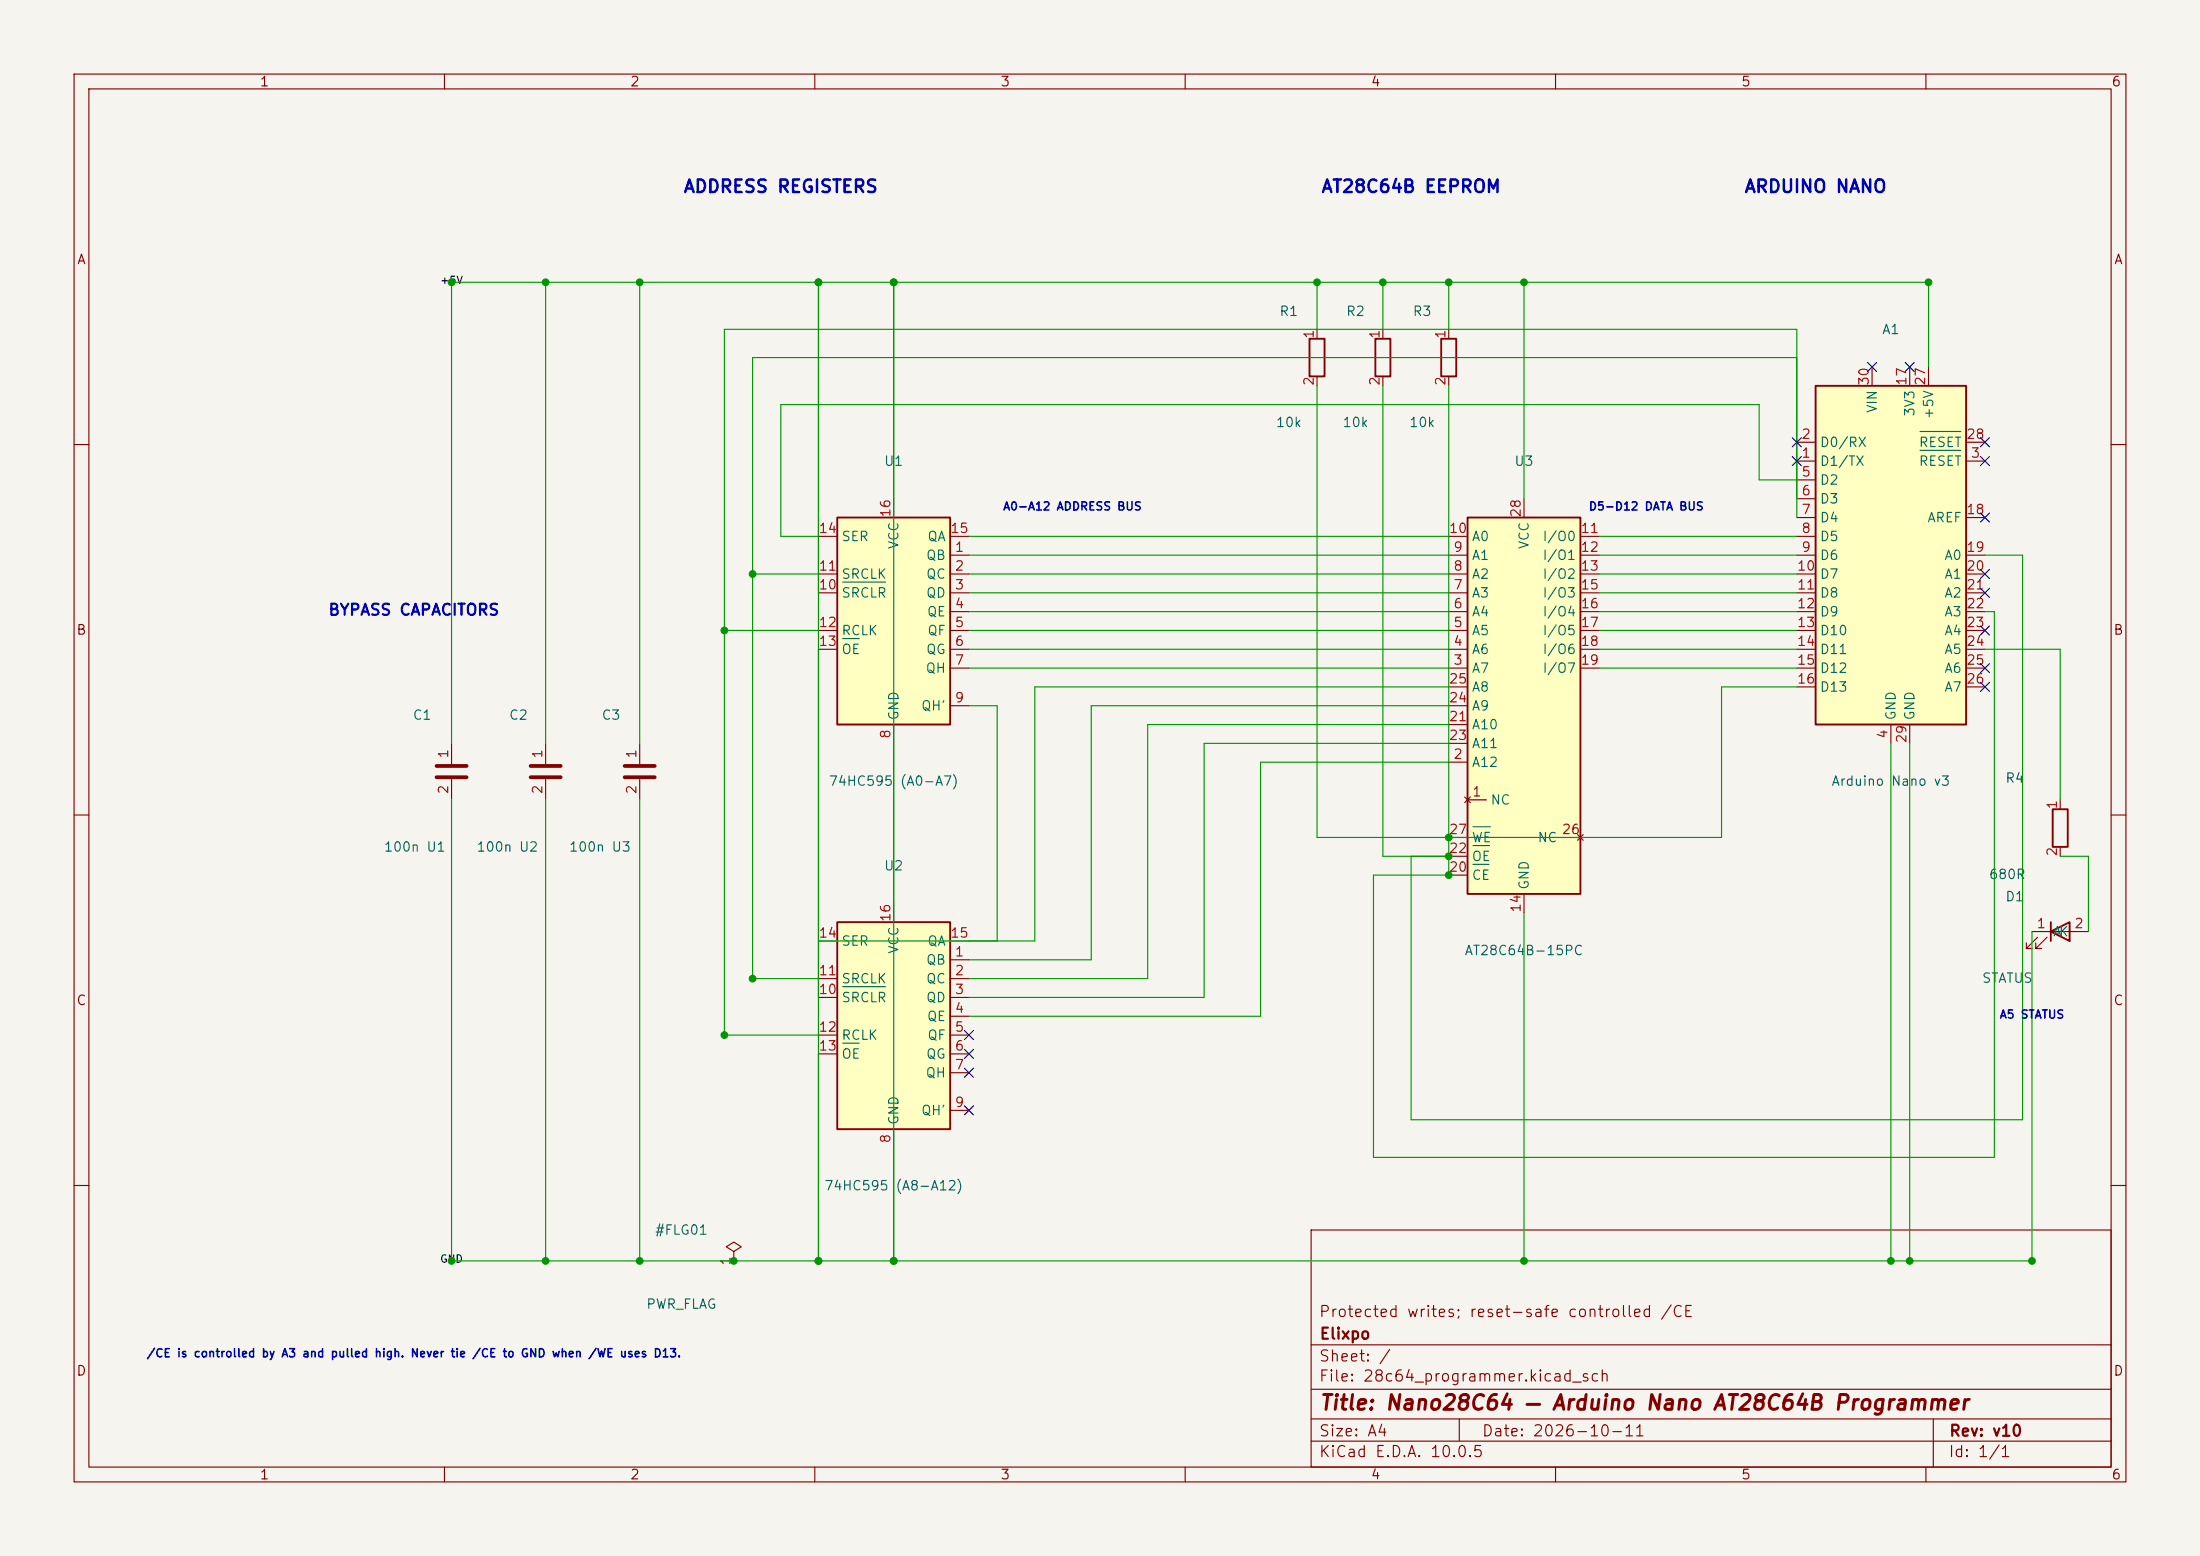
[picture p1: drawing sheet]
(kicad_sch
 (version 20260306)
 (generator "eeschema")
 (generator_version "10.0")
 (paper "A4")
 (title_block
  (title "Arduino Nano AT28C64B Programmer")
  (date "2026-10-11")
  (rev "v10")
  (company "Elixpo")
  (comment 1 "Protected writes; reset-safe controlled /CE"))
 (lib_symbols
  (symbol "74xx:74HC595" (exclude_from_sim no) (in_bom yes) (on_board yes)
   (in_pos_files yes)
   (duplicate_pin_numbers_are_jumpers no)
   (property "Reference" "U" (at -7.62 13.97 0) (show_name yes) (do_not_autoplace no) (effects (font (size 1.27 1.27))))
   (property "Value" "74HC595" (at -7.62 -16.51 0) (show_name yes) (do_not_autoplace no) (effects (font (size 1.27 1.27))))
   (property "Footprint" "" (at 0 0 0) (show_name yes) (do_not_autoplace no) (effects (font (size 1.27 1.27))))
   (property "Datasheet" "http://www.ti.com/lit/ds/symlink/sn74hc595.pdf" (at 0 0 0) (show_name yes) (do_not_autoplace no) (effects (font (size 1.27 1.27))))
   (property "Description" "8-bit serial in/out Shift Register 3-State Outputs" (at 0 0 0) (show_name yes) (do_not_autoplace no) (effects (font (size 1.27 1.27))))
   (symbol "74HC595_1_0"
    (pin tri_state line (at 10.16 7.62 180) (length 2.54) (name "QB" (effects (font (size 1.27 1.27)))) (number "1" (effects (font (size 1.27 1.27)))))
    (pin tri_state line (at 10.16 5.08 180) (length 2.54) (name "QC" (effects (font (size 1.27 1.27)))) (number "2" (effects (font (size 1.27 1.27)))))
    (pin tri_state line (at 10.16 2.54 180) (length 2.54) (name "QD" (effects (font (size 1.27 1.27)))) (number "3" (effects (font (size 1.27 1.27)))))
    (pin tri_state line (at 10.16 0 180) (length 2.54) (name "QE" (effects (font (size 1.27 1.27)))) (number "4" (effects (font (size 1.27 1.27)))))
    (pin tri_state line (at 10.16 -2.54 180) (length 2.54) (name "QF" (effects (font (size 1.27 1.27)))) (number "5" (effects (font (size 1.27 1.27)))))
    (pin tri_state line (at 10.16 -5.08 180) (length 2.54) (name "QG" (effects (font (size 1.27 1.27)))) (number "6" (effects (font (size 1.27 1.27)))))
    (pin tri_state line (at 10.16 -7.62 180) (length 2.54) (name "QH" (effects (font (size 1.27 1.27)))) (number "7" (effects (font (size 1.27 1.27)))))
    (pin power_in line (at 0 -17.78 90) (length 2.54) (name "GND" (effects (font (size 1.27 1.27)))) (number "8" (effects (font (size 1.27 1.27)))))
    (pin output line (at 10.16 -12.7 180) (length 2.54) (name "QH'" (effects (font (size 1.27 1.27)))) (number "9" (effects (font (size 1.27 1.27)))))
    (pin input line (at -10.16 2.54 0) (length 2.54) (name "~{SRCLR}" (effects (font (size 1.27 1.27)))) (number "10" (effects (font (size 1.27 1.27)))))
    (pin input line (at -10.16 5.08 0) (length 2.54) (name "SRCLK" (effects (font (size 1.27 1.27)))) (number "11" (effects (font (size 1.27 1.27)))))
    (pin input line (at -10.16 -2.54 0) (length 2.54) (name "RCLK" (effects (font (size 1.27 1.27)))) (number "12" (effects (font (size 1.27 1.27)))))
    (pin input line (at -10.16 -5.08 0) (length 2.54) (name "~{OE}" (effects (font (size 1.27 1.27)))) (number "13" (effects (font (size 1.27 1.27)))))
    (pin input line (at -10.16 10.16 0) (length 2.54) (name "SER" (effects (font (size 1.27 1.27)))) (number "14" (effects (font (size 1.27 1.27)))))
    (pin tri_state line (at 10.16 10.16 180) (length 2.54) (name "QA" (effects (font (size 1.27 1.27)))) (number "15" (effects (font (size 1.27 1.27)))))
    (pin power_in line (at 0 15.24 270) (length 2.54) (name "VCC" (effects (font (size 1.27 1.27)))) (number "16" (effects (font (size 1.27 1.27))))))
   (symbol "74HC595_1_1"
    (rectangle (start -7.62 12.7) (end 7.62 -15.24) (stroke (width 0.254) (type default)) (fill (type background))))
   (embedded_fonts no))
  (symbol "Device:C"
   (pin_names
    (offset 0.254)) (exclude_from_sim no) (in_bom yes) (on_board yes)
   (in_pos_files yes)
   (duplicate_pin_numbers_are_jumpers no)
   (property "Reference" "C" (at 0.635 2.54 0) (show_name yes) (do_not_autoplace no) (effects (font (size 1.27 1.27)) (justify left)))
   (property "Value" "C" (at 0.635 -2.54 0) (show_name yes) (do_not_autoplace no) (effects (font (size 1.27 1.27)) (justify left)))
   (property "Footprint" "" (at 0.9652 -3.81 0) (show_name yes) (do_not_autoplace no) (effects (font (size 1.27 1.27))))
   (property "Datasheet" "" (at 0 0 0) (show_name yes) (do_not_autoplace no) (effects (font (size 1.27 1.27))))
   (property "Description" "Unpolarized capacitor" (at 0 0 0) (show_name yes) (do_not_autoplace no) (effects (font (size 1.27 1.27))))
   (symbol "C_0_1"
    (polyline (pts (xy -2.032 0.762) (xy 2.032 0.762)) (stroke (width 0.508) (type default)) (fill (type none)))
    (polyline (pts (xy -2.032 -0.762) (xy 2.032 -0.762)) (stroke (width 0.508) (type default)) (fill (type none))))
   (symbol "C_1_1"
    (pin passive line (at 0 3.81 270) (length 2.794) (name "" (effects (font (size 1.27 1.27)))) (number "1" (effects (font (size 1.27 1.27)))))
    (pin passive line (at 0 -3.81 90) (length 2.794) (name "" (effects (font (size 1.27 1.27)))) (number "2" (effects (font (size 1.27 1.27))))))
   (embedded_fonts no))
  (symbol "Device:LED"
   (pin_names
    (offset 1.016)) (exclude_from_sim no) (in_bom yes) (on_board yes)
   (in_pos_files yes)
   (duplicate_pin_numbers_are_jumpers no)
   (property "Reference" "D" (at 0 2.54 0) (show_name yes) (do_not_autoplace no) (effects (font (size 1.27 1.27))))
   (property "Value" "LED" (at 0 -2.54 0) (show_name yes) (do_not_autoplace no) (effects (font (size 1.27 1.27))))
   (property "Footprint" "" (at 0 0 0) (show_name yes) (do_not_autoplace no) (effects (font (size 1.27 1.27))))
   (property "Datasheet" "" (at 0 0 0) (show_name yes) (do_not_autoplace no) (effects (font (size 1.27 1.27))))
   (property "Description" "Light emitting diode" (at 0 0 0) (show_name yes) (do_not_autoplace no) (effects (font (size 1.27 1.27))))
   (property "Sim.Pins" "1=K 2=A" (at 0 0 0) (show_name yes) (do_not_autoplace no) (effects (font (size 1.27 1.27))))
   (symbol "LED_0_1"
    (polyline (pts (xy -3.048 -0.762) (xy -4.572 -2.286) (xy -3.81 -2.286) (xy -4.572 -2.286) (xy -4.572 -1.524)) (stroke (width 0) (type default)) (fill (type none)))
    (polyline (pts (xy -1.778 -0.762) (xy -3.302 -2.286) (xy -2.54 -2.286) (xy -3.302 -2.286) (xy -3.302 -1.524)) (stroke (width 0) (type default)) (fill (type none)))
    (polyline (pts (xy -1.27 0) (xy 1.27 0)) (stroke (width 0) (type default)) (fill (type none)))
    (polyline (pts (xy -1.27 -1.27) (xy -1.27 1.27)) (stroke (width 0.254) (type default)) (fill (type none)))
    (polyline (pts (xy 1.27 -1.27) (xy 1.27 1.27) (xy -1.27 0) (xy 1.27 -1.27)) (stroke (width 0.254) (type default)) (fill (type none))))
   (symbol "LED_1_1"
    (pin passive line (at -3.81 0 0) (length 2.54) (name "K" (effects (font (size 1.27 1.27)))) (number "1" (effects (font (size 1.27 1.27)))))
    (pin passive line (at 3.81 0 180) (length 2.54) (name "A" (effects (font (size 1.27 1.27)))) (number "2" (effects (font (size 1.27 1.27))))))
   (embedded_fonts no))
  (symbol "Device:R"
   (pin_names
    (offset 0)) (exclude_from_sim no) (in_bom yes) (on_board yes)
   (in_pos_files yes)
   (duplicate_pin_numbers_are_jumpers no)
   (property "Reference" "R" (at 2.032 0 90) (show_name yes) (do_not_autoplace no) (effects (font (size 1.27 1.27))))
   (property "Value" "R" (at 0 0 90) (show_name yes) (do_not_autoplace no) (effects (font (size 1.27 1.27))))
   (property "Footprint" "" (at -1.778 0 90) (show_name yes) (do_not_autoplace no) (effects (font (size 1.27 1.27))))
   (property "Datasheet" "" (at 0 0 0) (show_name yes) (do_not_autoplace no) (effects (font (size 1.27 1.27))))
   (property "Description" "Resistor" (at 0 0 0) (show_name yes) (do_not_autoplace no) (effects (font (size 1.27 1.27))))
   (symbol "R_0_1"
    (rectangle (start -1.016 -2.54) (end 1.016 2.54) (stroke (width 0.254) (type default)) (fill (type none))))
   (symbol "R_1_1"
    (pin passive line (at 0 3.81 270) (length 1.27) (name "" (effects (font (size 1.27 1.27)))) (number "1" (effects (font (size 1.27 1.27)))))
    (pin passive line (at 0 -3.81 90) (length 1.27) (name "" (effects (font (size 1.27 1.27)))) (number "2" (effects (font (size 1.27 1.27))))))
   (embedded_fonts no))
  (symbol "MCU_Module:Arduino_Nano_v2.x" (exclude_from_sim no) (in_bom yes) (on_board yes)
   (in_pos_files yes)
   (duplicate_pin_numbers_are_jumpers no)
   (property "Reference" "A" (at -10.16 23.495 0) (show_name yes) (do_not_autoplace no) (effects (font (size 1.27 1.27)) (justify left bottom)))
   (property "Value" "Arduino_Nano_v2.x" (at 5.08 -24.13 0) (show_name yes) (do_not_autoplace no) (effects (font (size 1.27 1.27)) (justify left top)))
   (property "Footprint" "Module:Arduino_Nano" (at 0 0 0) (show_name yes) (do_not_autoplace no) (effects (font (size 1.27 1.27))))
   (property "Datasheet" "https://www.arduino.cc/en/uploads/Main/ArduinoNanoManual23.pdf" (at 0 0 0) (show_name yes) (do_not_autoplace no) (effects (font (size 1.27 1.27))))
   (property "Description" "Arduino Nano v2.x" (at 0 0 0) (show_name yes) (do_not_autoplace no) (effects (font (size 1.27 1.27))))
   (symbol "Arduino_Nano_v2.x_0_1"
    (rectangle (start -10.16 22.86) (end 10.16 -22.86) (stroke (width 0.254) (type default)) (fill (type background))))
   (symbol "Arduino_Nano_v2.x_1_1"
    (pin bidirectional line (at -12.7 12.7 0) (length 2.54) (name "D1/TX" (effects (font (size 1.27 1.27)))) (number "1" (effects (font (size 1.27 1.27)))))
    (pin bidirectional line (at -12.7 15.24 0) (length 2.54) (name "D0/RX" (effects (font (size 1.27 1.27)))) (number "2" (effects (font (size 1.27 1.27)))))
    (pin input line (at 12.7 12.7 180) (length 2.54) (name "~{RESET}" (effects (font (size 1.27 1.27)))) (number "3" (effects (font (size 1.27 1.27)))))
    (pin power_in line (at 0 -25.4 90) (length 2.54) (name "GND" (effects (font (size 1.27 1.27)))) (number "4" (effects (font (size 1.27 1.27)))))
    (pin bidirectional line (at -12.7 10.16 0) (length 2.54) (name "D2" (effects (font (size 1.27 1.27)))) (number "5" (effects (font (size 1.27 1.27)))))
    (pin bidirectional line (at -12.7 7.62 0) (length 2.54) (name "D3" (effects (font (size 1.27 1.27)))) (number "6" (effects (font (size 1.27 1.27)))))
    (pin bidirectional line (at -12.7 5.08 0) (length 2.54) (name "D4" (effects (font (size 1.27 1.27)))) (number "7" (effects (font (size 1.27 1.27)))))
    (pin bidirectional line (at -12.7 2.54 0) (length 2.54) (name "D5" (effects (font (size 1.27 1.27)))) (number "8" (effects (font (size 1.27 1.27)))))
    (pin bidirectional line (at -12.7 0 0) (length 2.54) (name "D6" (effects (font (size 1.27 1.27)))) (number "9" (effects (font (size 1.27 1.27)))))
    (pin bidirectional line (at -12.7 -2.54 0) (length 2.54) (name "D7" (effects (font (size 1.27 1.27)))) (number "10" (effects (font (size 1.27 1.27)))))
    (pin bidirectional line (at -12.7 -5.08 0) (length 2.54) (name "D8" (effects (font (size 1.27 1.27)))) (number "11" (effects (font (size 1.27 1.27)))))
    (pin bidirectional line (at -12.7 -7.62 0) (length 2.54) (name "D9" (effects (font (size 1.27 1.27)))) (number "12" (effects (font (size 1.27 1.27)))))
    (pin bidirectional line (at -12.7 -10.16 0) (length 2.54) (name "D10" (effects (font (size 1.27 1.27)))) (number "13" (effects (font (size 1.27 1.27)))))
    (pin bidirectional line (at -12.7 -12.7 0) (length 2.54) (name "D11" (effects (font (size 1.27 1.27)))) (number "14" (effects (font (size 1.27 1.27)))))
    (pin bidirectional line (at -12.7 -15.24 0) (length 2.54) (name "D12" (effects (font (size 1.27 1.27)))) (number "15" (effects (font (size 1.27 1.27)))))
    (pin bidirectional line (at -12.7 -17.78 0) (length 2.54) (name "D13" (effects (font (size 1.27 1.27)))) (number "16" (effects (font (size 1.27 1.27)))))
    (pin power_out line (at 2.54 25.4 270) (length 2.54) (name "3V3" (effects (font (size 1.27 1.27)))) (number "17" (effects (font (size 1.27 1.27)))))
    (pin input line (at 12.7 5.08 180) (length 2.54) (name "AREF" (effects (font (size 1.27 1.27)))) (number "18" (effects (font (size 1.27 1.27)))))
    (pin bidirectional line (at 12.7 0 180) (length 2.54) (name "A0" (effects (font (size 1.27 1.27)))) (number "19" (effects (font (size 1.27 1.27)))))
    (pin bidirectional line (at 12.7 -2.54 180) (length 2.54) (name "A1" (effects (font (size 1.27 1.27)))) (number "20" (effects (font (size 1.27 1.27)))))
    (pin bidirectional line (at 12.7 -5.08 180) (length 2.54) (name "A2" (effects (font (size 1.27 1.27)))) (number "21" (effects (font (size 1.27 1.27)))))
    (pin bidirectional line (at 12.7 -7.62 180) (length 2.54) (name "A3" (effects (font (size 1.27 1.27)))) (number "22" (effects (font (size 1.27 1.27)))))
    (pin bidirectional line (at 12.7 -10.16 180) (length 2.54) (name "A4" (effects (font (size 1.27 1.27)))) (number "23" (effects (font (size 1.27 1.27)))))
    (pin bidirectional line (at 12.7 -12.7 180) (length 2.54) (name "A5" (effects (font (size 1.27 1.27)))) (number "24" (effects (font (size 1.27 1.27)))))
    (pin bidirectional line (at 12.7 -15.24 180) (length 2.54) (name "A6" (effects (font (size 1.27 1.27)))) (number "25" (effects (font (size 1.27 1.27)))))
    (pin bidirectional line (at 12.7 -17.78 180) (length 2.54) (name "A7" (effects (font (size 1.27 1.27)))) (number "26" (effects (font (size 1.27 1.27)))))
    (pin power_out line (at 5.08 25.4 270) (length 2.54) (name "+5V" (effects (font (size 1.27 1.27)))) (number "27" (effects (font (size 1.27 1.27)))))
    (pin input line (at 12.7 15.24 180) (length 2.54) (name "~{RESET}" (effects (font (size 1.27 1.27)))) (number "28" (effects (font (size 1.27 1.27)))))
    (pin power_in line (at 2.54 -25.4 90) (length 2.54) (name "GND" (effects (font (size 1.27 1.27)))) (number "29" (effects (font (size 1.27 1.27)))))
    (pin power_in line (at -2.54 25.4 270) (length 2.54) (name "VIN" (effects (font (size 1.27 1.27)))) (number "30" (effects (font (size 1.27 1.27))))))
   (embedded_fonts no))
  (symbol "Memory_EEPROM:KM28C64A" (exclude_from_sim no) (in_bom yes) (on_board yes)
   (in_pos_files yes)
   (duplicate_pin_numbers_are_jumpers no)
   (property "Reference" "U" (at -7.62 26.67 0) (show_name yes) (do_not_autoplace no) (effects (font (size 1.27 1.27))))
   (property "Value" "KM28C64A" (at 2.54 -26.67 0) (show_name yes) (do_not_autoplace no) (effects (font (size 1.27 1.27)) (justify left)))
   (property "Footprint" "Package_DIP:DIP-28_W15.24mm" (at 0 0 0) (show_name yes) (do_not_autoplace no) (effects (font (size 1.27 1.27))))
   (property "Datasheet" "https://tvsat.com.pl/PDF/K/km28c64_sam.pdf" (at 0 0 0) (show_name yes) (do_not_autoplace no) (effects (font (size 1.27 1.27))))
   (property "Description" "EEPROM 8K x 8, 5V, Not  in Production, DIP-28" (at 0 0 0) (show_name yes) (do_not_autoplace no) (effects (font (size 1.27 1.27))))
   (symbol "KM28C64A_1_1"
    (rectangle (start -7.62 25.4) (end 7.62 -25.4) (stroke (width 0.254) (type default)) (fill (type background)))
    (pin no_connect line (at -7.62 -12.7 0) (length 2.54) (name "NC" (effects (font (size 1.27 1.27)))) (number "1" (effects (font (size 1.27 1.27)))))
    (pin input line (at -10.16 -7.62 0) (length 2.54) (name "A12" (effects (font (size 1.27 1.27)))) (number "2" (effects (font (size 1.27 1.27)))))
    (pin input line (at -10.16 5.08 0) (length 2.54) (name "A7" (effects (font (size 1.27 1.27)))) (number "3" (effects (font (size 1.27 1.27)))))
    (pin input line (at -10.16 7.62 0) (length 2.54) (name "A6" (effects (font (size 1.27 1.27)))) (number "4" (effects (font (size 1.27 1.27)))))
    (pin input line (at -10.16 10.16 0) (length 2.54) (name "A5" (effects (font (size 1.27 1.27)))) (number "5" (effects (font (size 1.27 1.27)))))
    (pin input line (at -10.16 12.7 0) (length 2.54) (name "A4" (effects (font (size 1.27 1.27)))) (number "6" (effects (font (size 1.27 1.27)))))
    (pin input line (at -10.16 15.24 0) (length 2.54) (name "A3" (effects (font (size 1.27 1.27)))) (number "7" (effects (font (size 1.27 1.27)))))
    (pin input line (at -10.16 17.78 0) (length 2.54) (name "A2" (effects (font (size 1.27 1.27)))) (number "8" (effects (font (size 1.27 1.27)))))
    (pin input line (at -10.16 20.32 0) (length 2.54) (name "A1" (effects (font (size 1.27 1.27)))) (number "9" (effects (font (size 1.27 1.27)))))
    (pin input line (at -10.16 22.86 0) (length 2.54) (name "A0" (effects (font (size 1.27 1.27)))) (number "10" (effects (font (size 1.27 1.27)))))
    (pin tri_state line (at 10.16 22.86 180) (length 2.54) (name "I/O0" (effects (font (size 1.27 1.27)))) (number "11" (effects (font (size 1.27 1.27)))))
    (pin tri_state line (at 10.16 20.32 180) (length 2.54) (name "I/O1" (effects (font (size 1.27 1.27)))) (number "12" (effects (font (size 1.27 1.27)))))
    (pin tri_state line (at 10.16 17.78 180) (length 2.54) (name "I/O2" (effects (font (size 1.27 1.27)))) (number "13" (effects (font (size 1.27 1.27)))))
    (pin power_in line (at 0 -27.94 90) (length 2.54) (name "GND" (effects (font (size 1.27 1.27)))) (number "14" (effects (font (size 1.27 1.27)))))
    (pin tri_state line (at 10.16 15.24 180) (length 2.54) (name "I/O3" (effects (font (size 1.27 1.27)))) (number "15" (effects (font (size 1.27 1.27)))))
    (pin tri_state line (at 10.16 12.7 180) (length 2.54) (name "I/O4" (effects (font (size 1.27 1.27)))) (number "16" (effects (font (size 1.27 1.27)))))
    (pin tri_state line (at 10.16 10.16 180) (length 2.54) (name "I/O5" (effects (font (size 1.27 1.27)))) (number "17" (effects (font (size 1.27 1.27)))))
    (pin tri_state line (at 10.16 7.62 180) (length 2.54) (name "I/O6" (effects (font (size 1.27 1.27)))) (number "18" (effects (font (size 1.27 1.27)))))
    (pin tri_state line (at 10.16 5.08 180) (length 2.54) (name "I/O7" (effects (font (size 1.27 1.27)))) (number "19" (effects (font (size 1.27 1.27)))))
    (pin input line (at -10.16 -22.86 0) (length 2.54) (name "~{CE}" (effects (font (size 1.27 1.27)))) (number "20" (effects (font (size 1.27 1.27)))))
    (pin input line (at -10.16 -2.54 0) (length 2.54) (name "A10" (effects (font (size 1.27 1.27)))) (number "21" (effects (font (size 1.27 1.27)))))
    (pin input line (at -10.16 -20.32 0) (length 2.54) (name "~{OE}" (effects (font (size 1.27 1.27)))) (number "22" (effects (font (size 1.27 1.27)))))
    (pin input line (at -10.16 -5.08 0) (length 2.54) (name "A11" (effects (font (size 1.27 1.27)))) (number "23" (effects (font (size 1.27 1.27)))))
    (pin input line (at -10.16 0 0) (length 2.54) (name "A9" (effects (font (size 1.27 1.27)))) (number "24" (effects (font (size 1.27 1.27)))))
    (pin input line (at -10.16 2.54 0) (length 2.54) (name "A8" (effects (font (size 1.27 1.27)))) (number "25" (effects (font (size 1.27 1.27)))))
    (pin no_connect line (at 7.62 -17.78 180) (length 2.54) (name "NC" (effects (font (size 1.27 1.27)))) (number "26" (effects (font (size 1.27 1.27)))))
    (pin input line (at -10.16 -17.78 0) (length 2.54) (name "~{WE}" (effects (font (size 1.27 1.27)))) (number "27" (effects (font (size 1.27 1.27)))))
    (pin power_in line (at 0 27.94 270) (length 2.54) (name "VCC" (effects (font (size 1.27 1.27)))) (number "28" (effects (font (size 1.27 1.27))))))
   (embedded_fonts no))
  (symbol "power:PWR_FLAG"
   (power global)
   (pin_names
    (offset 0)) (exclude_from_sim no) (in_bom yes) (on_board yes)
   (in_pos_files yes)
   (duplicate_pin_numbers_are_jumpers no)
   (property "Reference" "#FLG" (at 0 1.905 0) (show_name yes) (do_not_autoplace no) (effects (font (size 1.27 1.27))))
   (property "Value" "PWR_FLAG" (at 0 3.81 0) (show_name yes) (do_not_autoplace no) (effects (font (size 1.27 1.27))))
   (property "Footprint" "" (at 0 0 0) (show_name yes) (do_not_autoplace no) (effects (font (size 1.27 1.27))))
   (property "Datasheet" "" (at 0 0 0) (show_name yes) (do_not_autoplace no) (effects (font (size 1.27 1.27))))
   (property "Description" "Special symbol for telling ERC where power comes from" (at 0 0 0) (show_name yes) (do_not_autoplace no) (effects (font (size 1.27 1.27))))
   (symbol "PWR_FLAG_0_0"
    (pin power_out line (at 0 0 90) (length 0) (name "" (effects (font (size 1.27 1.27)))) (number "1" (effects (font (size 1.27 1.27))))))
   (symbol "PWR_FLAG_0_1"
    (polyline (pts (xy 0 0) (xy 0 1.27) (xy -1.016 1.905) (xy 0 2.54) (xy 1.016 1.905) (xy 0 1.27)) (stroke (width 0) (type default)) (fill (type none))))
   (embedded_fonts no)))
 (text "/CE is controlled by A3 and pulled high. Never tie /CE to GND when /WE uses D13."
  (exclude_from_sim no)
  (at 55.88 182.88 0)
  (effects (font (size 1.1 1.1)
    (bold yes))))
 (text "ARDUINO NANO"
  (exclude_from_sim no)
  (at 245.11 25.4 0)
  (effects (font (size 1.7 1.7)
    (bold yes))))
 (text "AT28C64B EEPROM"
  (exclude_from_sim no)
  (at 190.5 25.4 0)
  (effects (font (size 1.7 1.7)
    (bold yes))))
 (text "A5 STATUS"
  (exclude_from_sim no)
  (at 274.32 137.16 0)
  (effects (font (size 1.1 1.1)
    (bold yes))))
 (text "BYPASS CAPACITORS"
  (exclude_from_sim no)
  (at 55.88 82.55 0)
  (effects (font (size 1.5 1.5)
    (bold yes))))
 (text "D5-D12 DATA BUS"
  (exclude_from_sim no)
  (at 222.25 68.58 0)
  (effects (font (size 1.1 1.1)
    (bold yes))))
 (text "ADDRESS REGISTERS"
  (exclude_from_sim no)
  (at 105.41 25.4 0)
  (effects (font (size 1.7 1.7)
    (bold yes))))
 (text "A0-A12 ADDRESS BUS"
  (exclude_from_sim no)
  (at 144.78 68.58 0)
  (effects (font (size 1.1 1.1)
    (bold yes))))
 (junction
  (at 195.58 38.1)
  (diameter 0)
  (color 0 0 0 0))
 (junction
  (at 177.8 38.1)
  (diameter 0)
  (color 0 0 0 0))
 (junction
  (at 86.36 38.1)
  (diameter 0)
  (color 0 0 0 0))
 (junction
  (at 110.49 38.1)
  (diameter 0)
  (color 0 0 0 0))
 (junction
  (at 60.96 170.18)
  (diameter 0)
  (color 0 0 0 0))
 (junction
  (at 97.79 85.09)
  (diameter 0)
  (color 0 0 0 0))
 (junction
  (at 260.35 38.1)
  (diameter 0)
  (color 0 0 0 0))
 (junction
  (at 86.36 170.18)
  (diameter 0)
  (color 0 0 0 0))
 (junction
  (at 73.66 38.1)
  (diameter 0)
  (color 0 0 0 0))
 (junction
  (at 110.49 170.18)
  (diameter 0)
  (color 0 0 0 0))
 (junction
  (at 101.6 77.47)
  (diameter 0)
  (color 0 0 0 0))
 (junction
  (at 120.65 38.1)
  (diameter 0)
  (color 0 0 0 0))
 (junction
  (at 195.58 118.11)
  (diameter 0)
  (color 0 0 0 0))
 (junction
  (at 274.32 170.18)
  (diameter 0)
  (color 0 0 0 0))
 (junction
  (at 73.66 170.18)
  (diameter 0)
  (color 0 0 0 0))
 (junction
  (at 186.69 38.1)
  (diameter 0)
  (color 0 0 0 0))
 (junction
  (at 255.27 170.18)
  (diameter 0)
  (color 0 0 0 0))
 (junction
  (at 101.6 132.08)
  (diameter 0)
  (color 0 0 0 0))
 (junction
  (at 205.74 38.1)
  (diameter 0)
  (color 0 0 0 0))
 (junction
  (at 110.49 38.1)
  (diameter 0)
  (color 0 0 0 0))
 (junction
  (at 120.65 170.18)
  (diameter 0)
  (color 0 0 0 0))
 (junction
  (at 97.79 139.7)
  (diameter 0)
  (color 0 0 0 0))
 (junction
  (at 60.96 38.1)
  (diameter 0)
  (color 0 0 0 0))
 (junction
  (at 120.65 38.1)
  (diameter 0)
  (color 0 0 0 0))
 (junction
  (at 195.58 113.03)
  (diameter 0)
  (color 0 0 0 0))
 (junction
  (at 99.06 170.18)
  (diameter 0)
  (color 0 0 0 0))
 (junction
  (at 120.65 170.18)
  (diameter 0)
  (color 0 0 0 0))
 (junction
  (at 195.58 115.57)
  (diameter 0)
  (color 0 0 0 0))
 (junction
  (at 110.49 170.18)
  (diameter 0)
  (color 0 0 0 0))
 (junction
  (at 205.74 170.18)
  (diameter 0)
  (color 0 0 0 0))
 (junction
  (at 257.81 170.18)
  (diameter 0)
  (color 0 0 0 0))
 (no_connect
  (at 267.97 59.69))
 (no_connect
  (at 267.97 77.47))
 (no_connect
  (at 267.97 62.23))
 (no_connect
  (at 257.81 49.53))
 (no_connect
  (at 242.57 62.23))
 (no_connect
  (at 267.97 92.71))
 (no_connect
  (at 130.81 149.86))
 (no_connect
  (at 267.97 69.85))
 (no_connect
  (at 267.97 80.01))
 (no_connect
  (at 130.81 142.24))
 (no_connect
  (at 130.81 139.7))
 (no_connect
  (at 267.97 90.17))
 (no_connect
  (at 252.73 49.53))
 (no_connect
  (at 130.81 144.78))
 (no_connect
  (at 242.57 59.69))
 (no_connect
  (at 267.97 85.09))
 (wire
  (pts (xy 260.35 49.53) (xy 260.35 38.1))
  (stroke (width 0) (type default)))
 (wire
  (pts (xy 195.58 44.45) (xy 195.58 38.1))
  (stroke (width 0) (type default)))
 (wire
  (pts (xy 105.41 54.61) (xy 105.41 72.39))
  (stroke (width 0) (type default)))
 (wire
  (pts (xy 185.42 156.21) (xy 185.42 118.11))
  (stroke (width 0) (type default)))
 (wire
  (pts (xy 185.42 118.11) (xy 195.58 118.11))
  (stroke (width 0) (type default)))
 (wire
  (pts (xy 130.81 82.55) (xy 195.58 82.55))
  (stroke (width 0) (type default)))
 (wire
  (pts (xy 177.8 52.07) (xy 177.8 113.03))
  (stroke (width 0) (type default)))
 (wire
  (pts (xy 190.5 115.57) (xy 195.58 115.57))
  (stroke (width 0) (type default)))
 (wire
  (pts (xy 60.96 100.33) (xy 60.96 38.1))
  (stroke (width 0) (type default)))
 (wire
  (pts (xy 73.66 107.95) (xy 73.66 170.18))
  (stroke (width 0) (type default)))
 (wire
  (pts (xy 242.57 67.31) (xy 242.57 48.26))
  (stroke (width 0) (type default)))
 (wire
  (pts (xy 190.5 151.13) (xy 190.5 115.57))
  (stroke (width 0) (type default)))
 (wire
  (pts (xy 215.9 85.09) (xy 242.57 85.09))
  (stroke (width 0) (type default)))
 (wire
  (pts (xy 147.32 129.54) (xy 147.32 95.25))
  (stroke (width 0) (type default)))
 (wire
  (pts (xy 120.65 100.33) (xy 120.65 170.18))
  (stroke (width 0) (type default)))
 (wire
  (pts (xy 162.56 100.33) (xy 195.58 100.33))
  (stroke (width 0) (type default)))
 (wire
  (pts (xy 195.58 52.07) (xy 195.58 118.11))
  (stroke (width 0) (type default)))
 (wire
  (pts (xy 97.79 139.7) (xy 110.49 139.7))
  (stroke (width 0) (type default)))
 (wire
  (pts (xy 139.7 127) (xy 139.7 92.71))
  (stroke (width 0) (type default)))
 (wire
  (pts (xy 130.81 127) (xy 139.7 127))
  (stroke (width 0) (type default)))
 (wire
  (pts (xy 278.13 87.63) (xy 278.13 107.95))
  (stroke (width 0) (type default)))
 (wire
  (pts (xy 60.96 38.1) (xy 260.35 38.1))
  (stroke (width 0) (type default)))
 (wire
  (pts (xy 130.81 74.93) (xy 195.58 74.93))
  (stroke (width 0) (type default)))
 (wire
  (pts (xy 110.49 80.01) (xy 110.49 38.1))
  (stroke (width 0) (type default)))
 (wire
  (pts (xy 215.9 72.39) (xy 242.57 72.39))
  (stroke (width 0) (type default)))
 (wire
  (pts (xy 86.36 100.33) (xy 86.36 38.1))
  (stroke (width 0) (type default)))
 (wire
  (pts (xy 154.94 132.08) (xy 154.94 97.79))
  (stroke (width 0) (type default)))
 (wire
  (pts (xy 130.81 80.01) (xy 195.58 80.01))
  (stroke (width 0) (type default)))
 (wire
  (pts (xy 237.49 54.61) (xy 105.41 54.61))
  (stroke (width 0) (type default)))
 (wire
  (pts (xy 134.62 95.25) (xy 134.62 127))
  (stroke (width 0) (type default)))
 (wire
  (pts (xy 177.8 44.45) (xy 177.8 38.1))
  (stroke (width 0) (type default)))
 (wire
  (pts (xy 215.9 90.17) (xy 242.57 90.17))
  (stroke (width 0) (type default)))
 (wire
  (pts (xy 101.6 48.26) (xy 101.6 132.08))
  (stroke (width 0) (type default)))
 (wire
  (pts (xy 242.57 48.26) (xy 101.6 48.26))
  (stroke (width 0) (type default)))
 (wire
  (pts (xy 215.9 74.93) (xy 242.57 74.93))
  (stroke (width 0) (type default)))
 (wire
  (pts (xy 130.81 95.25) (xy 134.62 95.25))
  (stroke (width 0) (type default)))
 (wire
  (pts (xy 255.27 100.33) (xy 255.27 170.18))
  (stroke (width 0) (type default)))
 (wire
  (pts (xy 170.18 102.87) (xy 195.58 102.87))
  (stroke (width 0) (type default)))
 (wire
  (pts (xy 232.41 92.71) (xy 232.41 113.03))
  (stroke (width 0) (type default)))
 (wire
  (pts (xy 130.81 72.39) (xy 195.58 72.39))
  (stroke (width 0) (type default)))
 (wire
  (pts (xy 215.9 77.47) (xy 242.57 77.47))
  (stroke (width 0) (type default)))
 (wire
  (pts (xy 269.24 156.21) (xy 185.42 156.21))
  (stroke (width 0) (type default)))
 (wire
  (pts (xy 273.05 74.93) (xy 273.05 151.13))
  (stroke (width 0) (type default)))
 (wire
  (pts (xy 186.69 115.57) (xy 195.58 115.57))
  (stroke (width 0) (type default)))
 (wire
  (pts (xy 267.97 82.55) (xy 269.24 82.55))
  (stroke (width 0) (type default)))
 (wire
  (pts (xy 130.81 134.62) (xy 162.56 134.62))
  (stroke (width 0) (type default)))
 (wire
  (pts (xy 205.74 123.19) (xy 205.74 170.18))
  (stroke (width 0) (type default)))
 (wire
  (pts (xy 120.65 154.94) (xy 120.65 170.18))
  (stroke (width 0) (type default)))
 (wire
  (pts (xy 242.57 64.77) (xy 237.49 64.77))
  (stroke (width 0) (type default)))
 (wire
  (pts (xy 232.41 113.03) (xy 195.58 113.03))
  (stroke (width 0) (type default)))
 (wire
  (pts (xy 186.69 44.45) (xy 186.69 38.1))
  (stroke (width 0) (type default)))
 (wire
  (pts (xy 97.79 44.45) (xy 97.79 139.7))
  (stroke (width 0) (type default)))
 (wire
  (pts (xy 170.18 137.16) (xy 170.18 102.87))
  (stroke (width 0) (type default)))
 (wire
  (pts (xy 162.56 134.62) (xy 162.56 100.33))
  (stroke (width 0) (type default)))
 (wire
  (pts (xy 186.69 52.07) (xy 186.69 115.57))
  (stroke (width 0) (type default)))
 (wire
  (pts (xy 278.13 115.57) (xy 281.94 115.57))
  (stroke (width 0) (type default)))
 (wire
  (pts (xy 215.9 87.63) (xy 242.57 87.63))
  (stroke (width 0) (type default)))
 (wire
  (pts (xy 269.24 82.55) (xy 269.24 156.21))
  (stroke (width 0) (type default)))
 (wire
  (pts (xy 130.81 90.17) (xy 195.58 90.17))
  (stroke (width 0) (type default)))
 (wire
  (pts (xy 242.57 92.71) (xy 232.41 92.71))
  (stroke (width 0) (type default)))
 (wire
  (pts (xy 177.8 113.03) (xy 195.58 113.03))
  (stroke (width 0) (type default)))
 (wire
  (pts (xy 110.49 87.63) (xy 110.49 170.18))
  (stroke (width 0) (type default)))
 (wire
  (pts (xy 205.74 67.31) (xy 205.74 38.1))
  (stroke (width 0) (type default)))
 (wire
  (pts (xy 130.81 87.63) (xy 195.58 87.63))
  (stroke (width 0) (type default)))
 (wire
  (pts (xy 215.9 80.01) (xy 242.57 80.01))
  (stroke (width 0) (type default)))
 (wire
  (pts (xy 101.6 77.47) (xy 110.49 77.47))
  (stroke (width 0) (type default)))
 (wire
  (pts (xy 242.57 44.45) (xy 97.79 44.45))
  (stroke (width 0) (type default)))
 (wire
  (pts (xy 130.81 137.16) (xy 170.18 137.16))
  (stroke (width 0) (type default)))
 (wire
  (pts (xy 242.57 69.85) (xy 242.57 44.45))
  (stroke (width 0) (type default)))
 (wire
  (pts (xy 101.6 132.08) (xy 110.49 132.08))
  (stroke (width 0) (type default)))
 (wire
  (pts (xy 105.41 72.39) (xy 110.49 72.39))
  (stroke (width 0) (type default)))
 (wire
  (pts (xy 130.81 77.47) (xy 195.58 77.47))
  (stroke (width 0) (type default)))
 (wire
  (pts (xy 120.65 67.31) (xy 120.65 38.1))
  (stroke (width 0) (type default)))
 (wire
  (pts (xy 273.05 151.13) (xy 190.5 151.13))
  (stroke (width 0) (type default)))
 (wire
  (pts (xy 267.97 74.93) (xy 273.05 74.93))
  (stroke (width 0) (type default)))
 (wire
  (pts (xy 130.81 129.54) (xy 147.32 129.54))
  (stroke (width 0) (type default)))
 (wire
  (pts (xy 73.66 100.33) (xy 73.66 38.1))
  (stroke (width 0) (type default)))
 (wire
  (pts (xy 110.49 134.62) (xy 110.49 38.1))
  (stroke (width 0) (type default)))
 (wire
  (pts (xy 60.96 170.18) (xy 274.32 170.18))
  (stroke (width 0) (type default)))
 (wire
  (pts (xy 134.62 127) (xy 110.49 127))
  (stroke (width 0) (type default)))
 (wire
  (pts (xy 147.32 95.25) (xy 195.58 95.25))
  (stroke (width 0) (type default)))
 (wire
  (pts (xy 154.94 97.79) (xy 195.58 97.79))
  (stroke (width 0) (type default)))
 (wire
  (pts (xy 110.49 142.24) (xy 110.49 170.18))
  (stroke (width 0) (type default)))
 (wire
  (pts (xy 267.97 87.63) (xy 278.13 87.63))
  (stroke (width 0) (type default)))
 (wire
  (pts (xy 237.49 64.77) (xy 237.49 54.61))
  (stroke (width 0) (type default)))
 (wire
  (pts (xy 274.32 125.73) (xy 274.32 170.18))
  (stroke (width 0) (type default)))
 (wire
  (pts (xy 86.36 107.95) (xy 86.36 170.18))
  (stroke (width 0) (type default)))
 (wire
  (pts (xy 215.9 82.55) (xy 242.57 82.55))
  (stroke (width 0) (type default)))
 (wire
  (pts (xy 257.81 100.33) (xy 257.81 170.18))
  (stroke (width 0) (type default)))
 (wire
  (pts (xy 130.81 85.09) (xy 195.58 85.09))
  (stroke (width 0) (type default)))
 (wire
  (pts (xy 139.7 92.71) (xy 195.58 92.71))
  (stroke (width 0) (type default)))
 (wire
  (pts (xy 97.79 85.09) (xy 110.49 85.09))
  (stroke (width 0) (type default)))
 (wire
  (pts (xy 130.81 132.08) (xy 154.94 132.08))
  (stroke (width 0) (type default)))
 (wire
  (pts (xy 120.65 121.92) (xy 120.65 38.1))
  (stroke (width 0) (type default)))
 (wire
  (pts (xy 281.94 115.57) (xy 281.94 125.73))
  (stroke (width 0) (type default)))
 (wire
  (pts (xy 60.96 107.95) (xy 60.96 170.18))
  (stroke (width 0) (type default)))
 (label "+5V"
  (at 60.96 38.1 0)
  (effects (font (size 1 1))))
 (label "GND"
  (at 60.96 170.18 0)
  (effects (font (size 1 1))))
 (symbol
  (lib_id "74xx:74HC595")
  (at 120.65 82.55 0)
  (unit 1)
  (body_style 1)
  (exclude_from_sim no)
  (in_bom yes)
  (on_board yes)
  (in_pos_files yes)
  (dnp no)
  (property "Reference" "U1" (at 120.65 62.23 0) (show_name no) (do_not_autoplace no) (effects (font (size 1.27 1.27))))
  (property "Value" "74HC595 (A0-A7)" (at 120.65 105.41 0) (show_name no) (do_not_autoplace no) (effects (font (size 1.27 1.27))))
  (property "Footprint" "Package_DIP:DIP-16_W7.62mm" (at 120.65 82.55 0) (hide yes) (show_name no) (do_not_autoplace no) (effects (font (size 1.27 1.27))))
  (property "Datasheet" "" (at 120.65 82.55 0) (hide yes) (show_name no) (do_not_autoplace no) (effects (font (size 1.27 1.27))))
  (property "Description" "" (at 120.65 82.55 0) (hide yes) (show_name no) (do_not_autoplace no) (effects (font (size 1.27 1.27))))
  (pin "1")
  (pin "2")
  (pin "3")
  (pin "4")
  (pin "5")
  (pin "6")
  (pin "7")
  (pin "8")
  (pin "9")
  (pin "10")
  (pin "11")
  (pin "12")
  (pin "13")
  (pin "14")
  (pin "15")
  (pin "16"))
 (symbol
  (lib_id "74xx:74HC595")
  (at 120.65 137.16 0)
  (unit 1)
  (body_style 1)
  (exclude_from_sim no)
  (in_bom yes)
  (on_board yes)
  (in_pos_files yes)
  (dnp no)
  (property "Reference" "U2" (at 120.65 116.84 0) (show_name no) (do_not_autoplace no) (effects (font (size 1.27 1.27))))
  (property "Value" "74HC595 (A8-A12)" (at 120.65 160.02 0) (show_name no) (do_not_autoplace no) (effects (font (size 1.27 1.27))))
  (property "Footprint" "Package_DIP:DIP-16_W7.62mm" (at 120.65 137.16 0) (hide yes) (show_name no) (do_not_autoplace no) (effects (font (size 1.27 1.27))))
  (property "Datasheet" "" (at 120.65 137.16 0) (hide yes) (show_name no) (do_not_autoplace no) (effects (font (size 1.27 1.27))))
  (property "Description" "" (at 120.65 137.16 0) (hide yes) (show_name no) (do_not_autoplace no) (effects (font (size 1.27 1.27))))
  (pin "1")
  (pin "2")
  (pin "3")
  (pin "4")
  (pin "5")
  (pin "6")
  (pin "7")
  (pin "8")
  (pin "9")
  (pin "10")
  (pin "11")
  (pin "12")
  (pin "13")
  (pin "14")
  (pin "15")
  (pin "16"))
 (symbol
  (lib_id "MCU_Module:Arduino_Nano_v2.x")
  (at 255.27 74.93 0)
  (unit 1)
  (body_style 1)
  (exclude_from_sim no)
  (in_bom yes)
  (on_board yes)
  (in_pos_files yes)
  (dnp no)
  (property "Reference" "A1" (at 255.27 44.45 0) (show_name no) (do_not_autoplace no) (effects (font (size 1.27 1.27))))
  (property "Value" "Arduino Nano v3" (at 255.27 105.41 0) (show_name no) (do_not_autoplace no) (effects (font (size 1.27 1.27))))
  (property "Footprint" "Module:Arduino_Nano" (at 255.27 74.93 0) (hide yes) (show_name no) (do_not_autoplace no) (effects (font (size 1.27 1.27))))
  (property "Datasheet" "" (at 255.27 74.93 0) (hide yes) (show_name no) (do_not_autoplace no) (effects (font (size 1.27 1.27))))
  (property "Description" "" (at 255.27 74.93 0) (hide yes) (show_name no) (do_not_autoplace no) (effects (font (size 1.27 1.27))))
  (pin "1")
  (pin "2")
  (pin "3")
  (pin "4")
  (pin "5")
  (pin "6")
  (pin "7")
  (pin "8")
  (pin "9")
  (pin "10")
  (pin "11")
  (pin "12")
  (pin "13")
  (pin "14")
  (pin "15")
  (pin "16")
  (pin "17")
  (pin "18")
  (pin "19")
  (pin "20")
  (pin "21")
  (pin "22")
  (pin "23")
  (pin "24")
  (pin "25")
  (pin "26")
  (pin "27")
  (pin "28")
  (pin "29")
  (pin "30"))
 (symbol
  (lib_id "Memory_EEPROM:KM28C64A")
  (at 205.74 95.25 0)
  (unit 1)
  (body_style 1)
  (exclude_from_sim no)
  (in_bom yes)
  (on_board yes)
  (in_pos_files yes)
  (dnp no)
  (property "Reference" "U3" (at 205.74 62.23 0) (show_name no) (do_not_autoplace no) (effects (font (size 1.27 1.27))))
  (property "Value" "AT28C64B-15PC" (at 205.74 128.27 0) (show_name no) (do_not_autoplace no) (effects (font (size 1.27 1.27))))
  (property "Footprint" "Package_DIP:DIP-28_W15.24mm" (at 205.74 95.25 0) (hide yes) (show_name no) (do_not_autoplace no) (effects (font (size 1.27 1.27))))
  (property "Datasheet" "" (at 205.74 95.25 0) (hide yes) (show_name no) (do_not_autoplace no) (effects (font (size 1.27 1.27))))
  (property "Description" "" (at 205.74 95.25 0) (hide yes) (show_name no) (do_not_autoplace no) (effects (font (size 1.27 1.27))))
  (pin "1")
  (pin "2")
  (pin "3")
  (pin "4")
  (pin "5")
  (pin "6")
  (pin "7")
  (pin "8")
  (pin "9")
  (pin "10")
  (pin "11")
  (pin "12")
  (pin "13")
  (pin "14")
  (pin "15")
  (pin "16")
  (pin "17")
  (pin "18")
  (pin "19")
  (pin "20")
  (pin "21")
  (pin "22")
  (pin "23")
  (pin "24")
  (pin "25")
  (pin "26")
  (pin "27")
  (pin "28"))
 (symbol
  (lib_id "Device:R")
  (at 177.8 48.26 0)
  (unit 1)
  (body_style 1)
  (exclude_from_sim no)
  (in_bom yes)
  (on_board yes)
  (in_pos_files yes)
  (dnp no)
  (property "Reference" "R1" (at 174 42 0) (show_name no) (do_not_autoplace no) (effects (font (size 1.27 1.27))))
  (property "Value" "10k" (at 174 57 0) (show_name no) (do_not_autoplace no) (effects (font (size 1.27 1.27))))
  (property "Footprint" "" (at 177.8 48.26 0) (hide yes) (show_name no) (do_not_autoplace no) (effects (font (size 1.27 1.27))))
  (property "Datasheet" "" (at 177.8 48.26 0) (hide yes) (show_name no) (do_not_autoplace no) (effects (font (size 1.27 1.27))))
  (property "Description" "" (at 177.8 48.26 0) (hide yes) (show_name no) (do_not_autoplace no) (effects (font (size 1.27 1.27))))
  (pin "1")
  (pin "2"))
 (symbol
  (lib_id "power:PWR_FLAG")
  (at 99.06 170.18 0)
  (unit 1)
  (body_style 1)
  (exclude_from_sim no)
  (in_bom yes)
  (on_board yes)
  (in_pos_files yes)
  (dnp no)
  (property "Reference" "#FLG01" (at 92 166 0) (show_name no) (do_not_autoplace no) (effects (font (size 1.27 1.27))))
  (property "Value" "PWR_FLAG" (at 92 176 0) (show_name no) (do_not_autoplace no) (effects (font (size 1.27 1.27))))
  (property "Footprint" "" (at 99.06 170.18 0) (hide yes) (show_name no) (do_not_autoplace no) (effects (font (size 1.27 1.27))))
  (property "Datasheet" "" (at 99.06 170.18 0) (hide yes) (show_name no) (do_not_autoplace no) (effects (font (size 1.27 1.27))))
  (property "Description" "" (at 99.06 170.18 0) (hide yes) (show_name no) (do_not_autoplace no) (effects (font (size 1.27 1.27))))
  (pin "1"))
 (symbol
  (lib_id "Device:C")
  (at 86.36 104.14 0)
  (unit 1)
  (body_style 1)
  (exclude_from_sim no)
  (in_bom yes)
  (on_board yes)
  (in_pos_files yes)
  (dnp no)
  (property "Reference" "C3" (at 82.5 96.5 0) (show_name no) (do_not_autoplace no) (effects (font (size 1.27 1.27))))
  (property "Value" "100n U3" (at 81 114.3 0) (show_name no) (do_not_autoplace no) (effects (font (size 1.27 1.27))))
  (property "Footprint" "" (at 86.36 104.14 0) (hide yes) (show_name no) (do_not_autoplace no) (effects (font (size 1.27 1.27))))
  (property "Datasheet" "" (at 86.36 104.14 0) (hide yes) (show_name no) (do_not_autoplace no) (effects (font (size 1.27 1.27))))
  (property "Description" "" (at 86.36 104.14 0) (hide yes) (show_name no) (do_not_autoplace no) (effects (font (size 1.27 1.27))))
  (pin "1")
  (pin "2"))
 (symbol
  (lib_id "Device:C")
  (at 60.96 104.14 0)
  (unit 1)
  (body_style 1)
  (exclude_from_sim no)
  (in_bom yes)
  (on_board yes)
  (in_pos_files yes)
  (dnp no)
  (property "Reference" "C1" (at 57 96.5 0) (show_name no) (do_not_autoplace no) (effects (font (size 1.27 1.27))))
  (property "Value" "100n U1" (at 56 114.3 0) (show_name no) (do_not_autoplace no) (effects (font (size 1.27 1.27))))
  (property "Footprint" "" (at 60.96 104.14 0) (hide yes) (show_name no) (do_not_autoplace no) (effects (font (size 1.27 1.27))))
  (property "Datasheet" "" (at 60.96 104.14 0) (hide yes) (show_name no) (do_not_autoplace no) (effects (font (size 1.27 1.27))))
  (property "Description" "" (at 60.96 104.14 0) (hide yes) (show_name no) (do_not_autoplace no) (effects (font (size 1.27 1.27))))
  (pin "1")
  (pin "2"))
 (symbol
  (lib_id "Device:R")
  (at 195.58 48.26 0)
  (unit 1)
  (body_style 1)
  (exclude_from_sim no)
  (in_bom yes)
  (on_board yes)
  (in_pos_files yes)
  (dnp no)
  (property "Reference" "R3" (at 192 42 0) (show_name no) (do_not_autoplace no) (effects (font (size 1.27 1.27))))
  (property "Value" "10k" (at 192 57 0) (show_name no) (do_not_autoplace no) (effects (font (size 1.27 1.27))))
  (property "Footprint" "" (at 195.58 48.26 0) (hide yes) (show_name no) (do_not_autoplace no) (effects (font (size 1.27 1.27))))
  (property "Datasheet" "" (at 195.58 48.26 0) (hide yes) (show_name no) (do_not_autoplace no) (effects (font (size 1.27 1.27))))
  (property "Description" "" (at 195.58 48.26 0) (hide yes) (show_name no) (do_not_autoplace no) (effects (font (size 1.27 1.27))))
  (pin "1")
  (pin "2"))
 (symbol
  (lib_id "Device:LED")
  (at 278.13 125.73 0)
  (unit 1)
  (body_style 1)
  (exclude_from_sim no)
  (in_bom yes)
  (on_board yes)
  (in_pos_files yes)
  (dnp no)
  (property "Reference" "D1" (at 272 121 0) (show_name no) (do_not_autoplace no) (effects (font (size 1.27 1.27))))
  (property "Value" "STATUS" (at 271 132 0) (show_name no) (do_not_autoplace no) (effects (font (size 1.27 1.27))))
  (property "Footprint" "" (at 278.13 125.73 0) (hide yes) (show_name no) (do_not_autoplace no) (effects (font (size 1.27 1.27))))
  (property "Datasheet" "" (at 278.13 125.73 0) (hide yes) (show_name no) (do_not_autoplace no) (effects (font (size 1.27 1.27))))
  (property "Description" "" (at 278.13 125.73 0) (hide yes) (show_name no) (do_not_autoplace no) (effects (font (size 1.27 1.27))))
  (pin "1")
  (pin "2"))
 (symbol
  (lib_id "Device:R")
  (at 278.13 111.76 0)
  (unit 1)
  (body_style 1)
  (exclude_from_sim no)
  (in_bom yes)
  (on_board yes)
  (in_pos_files yes)
  (dnp no)
  (property "Reference" "R4" (at 272 105 0) (show_name no) (do_not_autoplace no) (effects (font (size 1.27 1.27))))
  (property "Value" "680R" (at 271 118 0) (show_name no) (do_not_autoplace no) (effects (font (size 1.27 1.27))))
  (property "Footprint" "" (at 278.13 111.76 0) (hide yes) (show_name no) (do_not_autoplace no) (effects (font (size 1.27 1.27))))
  (property "Datasheet" "" (at 278.13 111.76 0) (hide yes) (show_name no) (do_not_autoplace no) (effects (font (size 1.27 1.27))))
  (property "Description" "" (at 278.13 111.76 0) (hide yes) (show_name no) (do_not_autoplace no) (effects (font (size 1.27 1.27))))
  (pin "1")
  (pin "2"))
 (symbol
  (lib_id "Device:C")
  (at 73.66 104.14 0)
  (unit 1)
  (body_style 1)
  (exclude_from_sim no)
  (in_bom yes)
  (on_board yes)
  (in_pos_files yes)
  (dnp no)
  (property "Reference" "C2" (at 70 96.5 0) (show_name no) (do_not_autoplace no) (effects (font (size 1.27 1.27))))
  (property "Value" "100n U2" (at 68.5 114.3 0) (show_name no) (do_not_autoplace no) (effects (font (size 1.27 1.27))))
  (property "Footprint" "" (at 73.66 104.14 0) (hide yes) (show_name no) (do_not_autoplace no) (effects (font (size 1.27 1.27))))
  (property "Datasheet" "" (at 73.66 104.14 0) (hide yes) (show_name no) (do_not_autoplace no) (effects (font (size 1.27 1.27))))
  (property "Description" "" (at 73.66 104.14 0) (hide yes) (show_name no) (do_not_autoplace no) (effects (font (size 1.27 1.27))))
  (pin "1")
  (pin "2"))
 (symbol
  (lib_id "Device:R")
  (at 186.69 48.26 0)
  (unit 1)
  (body_style 1)
  (exclude_from_sim no)
  (in_bom yes)
  (on_board yes)
  (in_pos_files yes)
  (dnp no)
  (property "Reference" "R2" (at 183 42 0) (show_name no) (do_not_autoplace no) (effects (font (size 1.27 1.27))))
  (property "Value" "10k" (at 183 57 0) (show_name no) (do_not_autoplace no) (effects (font (size 1.27 1.27))))
  (property "Footprint" "" (at 186.69 48.26 0) (hide yes) (show_name no) (do_not_autoplace no) (effects (font (size 1.27 1.27))))
  (property "Datasheet" "" (at 186.69 48.26 0) (hide yes) (show_name no) (do_not_autoplace no) (effects (font (size 1.27 1.27))))
  (property "Description" "" (at 186.69 48.26 0) (hide yes) (show_name no) (do_not_autoplace no) (effects (font (size 1.27 1.27))))
  (pin "1")
  (pin "2"))
 (sheet_instances
  (path ""
   (page "1"))))
